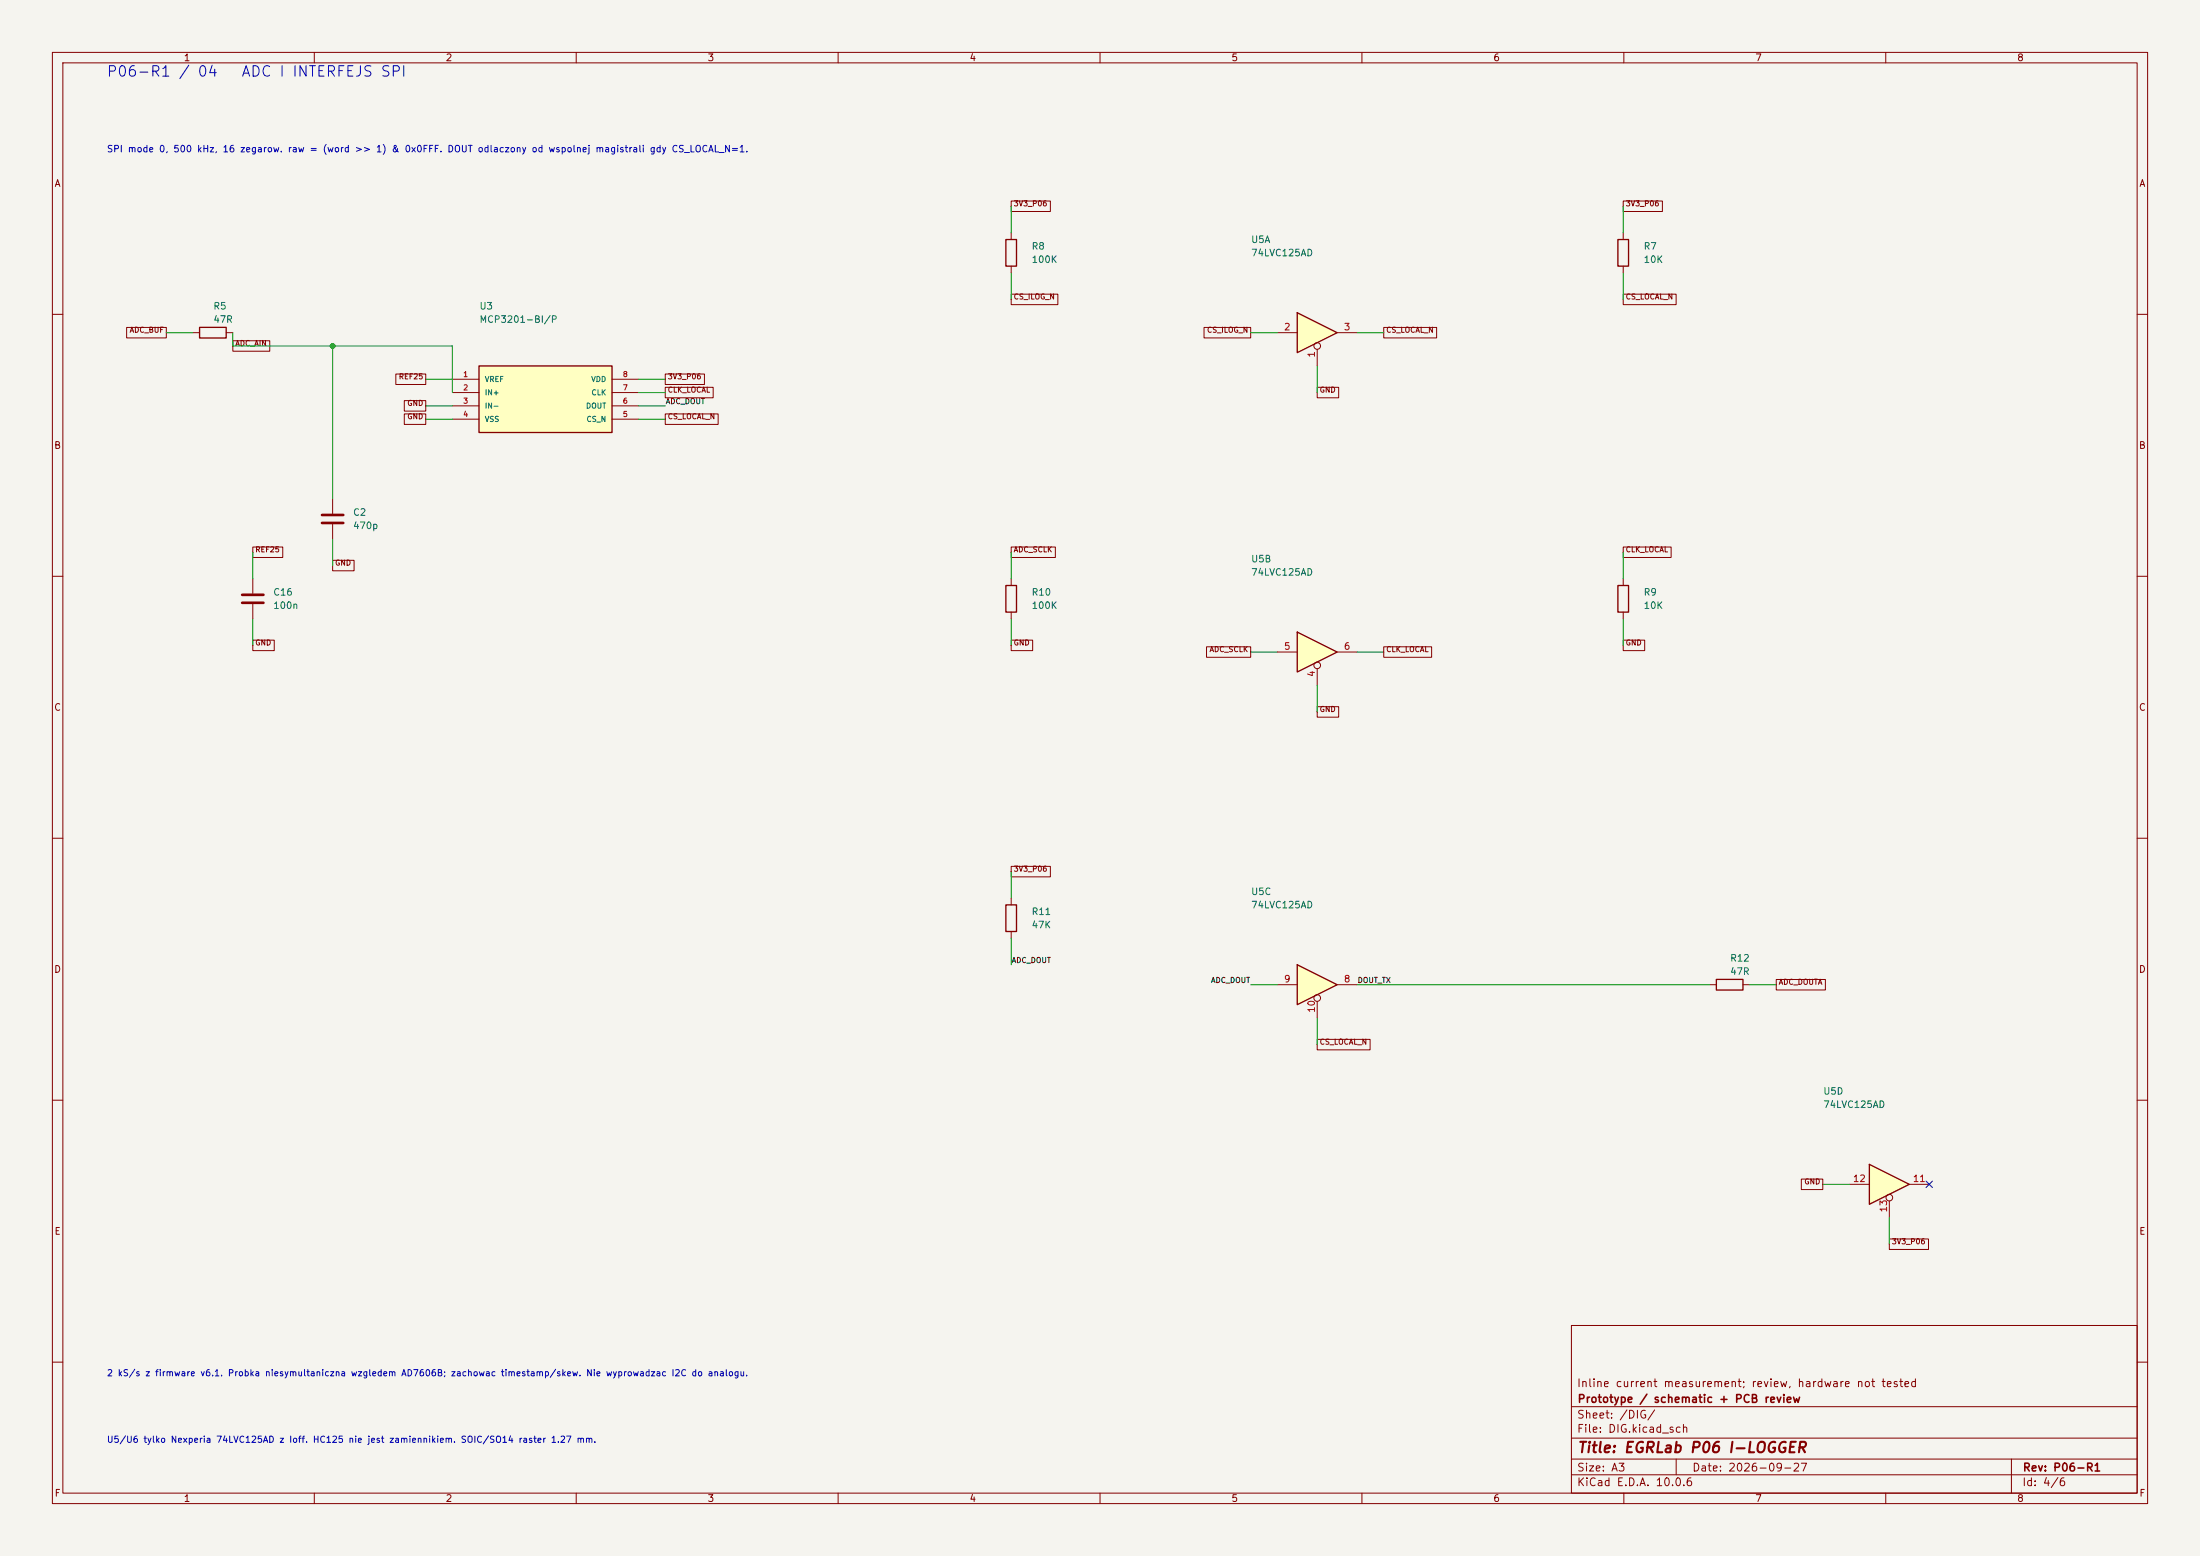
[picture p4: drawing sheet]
(kicad_sch (version 20250114) (generator "eeschema") (paper "A3") (title_block (title "EGRLab P06 I-LOGGER") (date "2026-09-27") (rev "P06-R1") (company "Prototype / schematic + PCB review") (comment 1 "Inline current measurement; review, hardware not tested"))(lib_symbols (symbol "P06:C" (pin_numbers (hide yes)) (pin_names (offset 0.254)) (exclude_from_sim no) (in_bom yes) (on_board yes) (in_pos_files yes) (duplicate_pin_numbers_are_jumpers no) (symbol "C_0_1" (polyline (pts (xy -2.032 0.762) (xy 2.032 0.762)) (stroke (width 0.508) (type default)) (fill (type none))) (polyline (pts (xy -2.032 -0.762) (xy 2.032 -0.762)) (stroke (width 0.508) (type default)) (fill (type none)))) (symbol "C_1_1" (pin passive line (at 0 3.81 270) (length 2.794) (name "" (effects (font (size 1.27 1.27)))) (number "1" (effects (font (size 1.27 1.27))))) (pin passive line (at 0 -3.81 90) (length 2.794) (name "" (effects (font (size 1.27 1.27)))) (number "2" (effects (font (size 1.27 1.27)))))) (embedded_fonts no))(symbol "P06:MCP3201_B_P" (pin_names (offset 1.016)) (in_bom yes) (on_board yes) (symbol "MCP3201_B_P_1_1" (rectangle (start -12.7 6.35) (end 12.7 -6.35) (stroke (width .254) (type default)) (fill (type background)))) (symbol "MCP3201_B_P_1_0" (pin power_in line (at -17.78 3.81 0) (length 5.08) (name "VREF" (effects (font (size 1.0 1.0)))) (number "1" (effects (font (size 1 1))))) (pin input line (at -17.78 1.27 0) (length 5.08) (name "IN+" (effects (font (size 1.0 1.0)))) (number "2" (effects (font (size 1 1))))) (pin input line (at -17.78 -1.27 0) (length 5.08) (name "IN-" (effects (font (size 1.0 1.0)))) (number "3" (effects (font (size 1 1))))) (pin power_in line (at -17.78 -3.81 0) (length 5.08) (name "VSS" (effects (font (size 1.0 1.0)))) (number "4" (effects (font (size 1 1))))) (pin power_in line (at 17.78 3.81 180) (length 5.08) (name "VDD" (effects (font (size 1.0 1.0)))) (number "8" (effects (font (size 1 1))))) (pin input line (at 17.78 1.27 180) (length 5.08) (name "CLK" (effects (font (size 1.0 1.0)))) (number "7" (effects (font (size 1 1))))) (pin tri_state line (at 17.78 -1.27 180) (length 5.08) (name "DOUT" (effects (font (size 1.0 1.0)))) (number "6" (effects (font (size 1 1))))) (pin input line (at 17.78 -3.81 180) (length 5.08) (name "CS_N" (effects (font (size 1.0 1.0)))) (number "5" (effects (font (size 1 1)))))))(symbol "P06:R" (pin_numbers (hide yes)) (pin_names (offset 0)) (exclude_from_sim no) (in_bom yes) (on_board yes) (in_pos_files yes) (duplicate_pin_numbers_are_jumpers no) (symbol "R_0_1" (rectangle (start -1.016 -2.54) (end 1.016 2.54) (stroke (width 0.254) (type default)) (fill (type none)))) (symbol "R_1_1" (pin passive line (at 0 3.81 270) (length 1.27) (name "" (effects (font (size 1.27 1.27)))) (number "1" (effects (font (size 1.27 1.27))))) (pin passive line (at 0 -3.81 90) (length 1.27) (name "" (effects (font (size 1.27 1.27)))) (number "2" (effects (font (size 1.27 1.27)))))) (embedded_fonts no))(symbol "P06:74LVC125AD" (pin_names (offset 1.016)) (exclude_from_sim no) (in_bom yes) (on_board yes) (in_pos_files yes) (duplicate_pin_numbers_are_jumpers no) (symbol "74LVC125AD_1_0" (polyline (pts (xy -3.81 3.81) (xy -3.81 -3.81) (xy 3.81 0) (xy -3.81 3.81)) (stroke (width 0.254) (type default)) (fill (type background))) (pin input inverted (at 0 -6.35 90) (length 4.445) (name "" (effects (font (size 1.27 1.27)))) (number "1" (effects (font (size 1.27 1.27))))) (pin input line (at -7.62 0 0) (length 3.81) (name "" (effects (font (size 1.27 1.27)))) (number "2" (effects (font (size 1.27 1.27))))) (pin tri_state line (at 7.62 0 180) (length 3.81) (name "" (effects (font (size 1.27 1.27)))) (number "3" (effects (font (size 1.27 1.27)))))) (symbol "74LVC125AD_2_0" (polyline (pts (xy -3.81 3.81) (xy -3.81 -3.81) (xy 3.81 0) (xy -3.81 3.81)) (stroke (width 0.254) (type default)) (fill (type background))) (pin input inverted (at 0 -6.35 90) (length 4.445) (name "" (effects (font (size 1.27 1.27)))) (number "4" (effects (font (size 1.27 1.27))))) (pin input line (at -7.62 0 0) (length 3.81) (name "" (effects (font (size 1.27 1.27)))) (number "5" (effects (font (size 1.27 1.27))))) (pin tri_state line (at 7.62 0 180) (length 3.81) (name "" (effects (font (size 1.27 1.27)))) (number "6" (effects (font (size 1.27 1.27)))))) (symbol "74LVC125AD_3_0" (polyline (pts (xy -3.81 3.81) (xy -3.81 -3.81) (xy 3.81 0) (xy -3.81 3.81)) (stroke (width 0.254) (type default)) (fill (type background))) (pin tri_state line (at 7.62 0 180) (length 3.81) (name "" (effects (font (size 1.27 1.27)))) (number "8" (effects (font (size 1.27 1.27))))) (pin input line (at -7.62 0 0) (length 3.81) (name "" (effects (font (size 1.27 1.27)))) (number "9" (effects (font (size 1.27 1.27))))) (pin input inverted (at 0 -6.35 90) (length 4.445) (name "" (effects (font (size 1.27 1.27)))) (number "10" (effects (font (size 1.27 1.27)))))) (symbol "74LVC125AD_4_0" (polyline (pts (xy -3.81 3.81) (xy -3.81 -3.81) (xy 3.81 0) (xy -3.81 3.81)) (stroke (width 0.254) (type default)) (fill (type background))) (pin tri_state line (at 7.62 0 180) (length 3.81) (name "" (effects (font (size 1.27 1.27)))) (number "11" (effects (font (size 1.27 1.27))))) (pin input line (at -7.62 0 0) (length 3.81) (name "" (effects (font (size 1.27 1.27)))) (number "12" (effects (font (size 1.27 1.27))))) (pin input inverted (at 0 -6.35 90) (length 4.445) (name "" (effects (font (size 1.27 1.27)))) (number "13" (effects (font (size 1.27 1.27)))))) (symbol "74LVC125AD_5_0" (pin power_in line (at 0 -12.7 90) (length 5.08) (name "GND" (effects (font (size 1.27 1.27)))) (number "7" (effects (font (size 1.27 1.27))))) (pin power_in line (at 0 12.7 270) (length 5.08) (name "VCC" (effects (font (size 1.27 1.27)))) (number "14" (effects (font (size 1.27 1.27)))))) (symbol "74LVC125AD_5_1" (rectangle (start -5.08 7.62) (end 5.08 -7.62) (stroke (width 0.254) (type default)) (fill (type background)))) (embedded_fonts no)))(symbol (lib_id "P06:C") (at 48.26 114.3 0) (unit 1) (in_bom yes) (on_board yes) (dnp no) (property "Reference" "C16" (at 52.07 113.03 0) (effects (font (size 1.27 1.27)) (justify left))) (property "Value" "100n" (at 52.07 115.57000000000001 0) (effects (font (size 1.27 1.27)) (justify left)))(property "Footprint" "Capacitor_SMD:C_0805_2012Metric" (at 48.26 114.3 0) (effects (font (size 1 1)) hide))(property "MPN" "X7R 50V 10% 100n" (at 48.26 114.3 0) (effects (font (size 1 1)) hide))(property "BaselineRef" "ADD_ADC_REF_HF" (at 48.26 114.3 0) (effects (font (size 1 1)) hide))(property "Datasheet" "" (at 48.26 114.3 0) (effects (font (size 1 1)) hide))(pin "1")(pin "2"))(symbol (lib_id "P06:MCP3201_B_P") (at 104.14 76.2 0) (unit 1) (in_bom yes) (on_board yes) (dnp no) (property "Reference" "U3" (at 91.44 58.42 0) (effects (font (size 1.27 1.27)) (justify left))) (property "Value" "MCP3201-BI/P" (at 91.44 60.96 0) (effects (font (size 1.27 1.27)) (justify left)))(property "Footprint" "Package_DIP:DIP-8_W7.62mm" (at 104.14 76.2 0) (effects (font (size 1 1)) hide))(property "MPN" "MCP3201-BI/P" (at 104.14 76.2 0) (effects (font (size 1 1)) hide))(property "BaselineRef" "U38" (at 104.14 76.2 0) (effects (font (size 1 1)) hide))(property "Datasheet" "https://ww1.microchip.com/downloads/en/DeviceDoc/21290F.pdf" (at 104.14 76.2 0) (effects (font (size 1 1)) hide))(pin "1")(pin "2")(pin "3")(pin "4")(pin "8")(pin "7")(pin "6")(pin "5"))(symbol (lib_id "P06:R") (at 40.64 63.5 90) (unit 1) (in_bom yes) (on_board yes) (dnp no) (property "Reference" "R5" (at 40.64 58.42 90) (effects (font (size 1.27 1.27)) (justify right))) (property "Value" "47R" (at 40.64 60.96 90) (effects (font (size 1.27 1.27)) (justify right)))(property "Footprint" "Resistor_THT:R_Axial_DIN0207_L6.3mm_D2.5mm_P10.16mm_Horizontal" (at 40.64 63.5 0) (effects (font (size 1 1)) hide))(property "MPN" "Metal film 47R 1% 0.25W" (at 40.64 63.5 0) (effects (font (size 1 1)) hide))(property "BaselineRef" "R25" (at 40.64 63.5 0) (effects (font (size 1 1)) hide))(property "Datasheet" "" (at 40.64 63.5 0) (effects (font (size 1 1)) hide))(pin "1")(pin "2"))(symbol (lib_id "P06:C") (at 63.5 99.06 0) (unit 1) (in_bom yes) (on_board yes) (dnp no) (property "Reference" "C2" (at 67.31 97.79 0) (effects (font (size 1.27 1.27)) (justify left))) (property "Value" "470p" (at 67.31 100.33000000000001 0) (effects (font (size 1.27 1.27)) (justify left)))(property "Footprint" "P06:C_Vishay_K15_H5_P5" (at 63.5 99.06 0) (effects (font (size 1 1)) hide))(property "MPN" "C0G 50V 5% 470p / C0G" (at 63.5 99.06 0) (effects (font (size 1 1)) hide))(property "BaselineRef" "C_AIN" (at 63.5 99.06 0) (effects (font (size 1 1)) hide))(property "Datasheet" "" (at 63.5 99.06 0) (effects (font (size 1 1)) hide))(pin "1")(pin "2"))(wire (pts (xy 44.45 63.5) (xy 44.45 66.04)) (stroke (width 0) (type default)))(wire (pts (xy 86.36 74.93) (xy 86.36 66.04)) (stroke (width 0) (type default)))(wire (pts (xy 63.5 95.25) (xy 63.5 66.04)) (stroke (width 0) (type default)))(wire (pts (xy 44.45 66.04) (xy 63.5 66.04)) (stroke (width 0) (type default)))(wire (pts (xy 63.5 66.04) (xy 86.36 66.04)) (stroke (width 0) (type default)))(global_label "ADC_AIN" (shape passive)  (at 44.45 66.04 0) (effects (font (size 1 1)) (justify left bottom)))(symbol (lib_id "P06:74LVC125AD") (at 251.46 63.5 0) (unit 1) (in_bom yes) (on_board yes) (dnp no) (property "Reference" "U5" (at 238.76 45.72 0) (effects (font (size 1.27 1.27)) (justify left))) (property "Value" "74LVC125AD" (at 238.76 48.26 0) (effects (font (size 1.27 1.27)) (justify left)))(property "Footprint" "Package_SO:SOIC-14_3.9x8.7mm_P1.27mm" (at 251.46 63.5 0) (effects (font (size 1 1)) hide))(property "MPN" "74LVC125AD,118 (Nexperia)" (at 251.46 63.5 0) (effects (font (size 1 1)) hide))(property "BaselineRef" "U43" (at 251.46 63.5 0) (effects (font (size 1 1)) hide))(property "Datasheet" "https://assets.nexperia.com/documents/data-sheet/74LVC125A.pdf" (at 251.46 63.5 0) (effects (font (size 1 1)) hide))(pin "1")(pin "2")(pin "3"))(symbol (lib_id "P06:74LVC125AD") (at 251.46 124.46 0) (unit 2) (in_bom yes) (on_board yes) (dnp no) (property "Reference" "U5" (at 238.76 106.68 0) (effects (font (size 1.27 1.27)) (justify left))) (property "Value" "74LVC125AD" (at 238.76 109.22000000000001 0) (effects (font (size 1.27 1.27)) (justify left)))(property "Footprint" "Package_SO:SOIC-14_3.9x8.7mm_P1.27mm" (at 251.46 124.46 0) (effects (font (size 1 1)) hide))(property "MPN" "74LVC125AD,118 (Nexperia)" (at 251.46 124.46 0) (effects (font (size 1 1)) hide))(property "BaselineRef" "U43" (at 251.46 124.46 0) (effects (font (size 1 1)) hide))(property "Datasheet" "https://assets.nexperia.com/documents/data-sheet/74LVC125A.pdf" (at 251.46 124.46 0) (effects (font (size 1 1)) hide))(pin "4")(pin "5")(pin "6"))(symbol (lib_id "P06:74LVC125AD") (at 251.46 187.96 0) (unit 3) (in_bom yes) (on_board yes) (dnp no) (property "Reference" "U5" (at 238.76 170.18 0) (effects (font (size 1.27 1.27)) (justify left))) (property "Value" "74LVC125AD" (at 238.76 172.72 0) (effects (font (size 1.27 1.27)) (justify left)))(property "Footprint" "Package_SO:SOIC-14_3.9x8.7mm_P1.27mm" (at 251.46 187.96 0) (effects (font (size 1 1)) hide))(property "MPN" "74LVC125AD,118 (Nexperia)" (at 251.46 187.96 0) (effects (font (size 1 1)) hide))(property "BaselineRef" "U43" (at 251.46 187.96 0) (effects (font (size 1 1)) hide))(property "Datasheet" "https://assets.nexperia.com/documents/data-sheet/74LVC125A.pdf" (at 251.46 187.96 0) (effects (font (size 1 1)) hide))(pin "8")(pin "9")(pin "10"))(symbol (lib_id "P06:74LVC125AD") (at 360.68 226.06 0) (unit 4) (in_bom yes) (on_board yes) (dnp no) (property "Reference" "U5" (at 347.98 208.28 0) (effects (font (size 1.27 1.27)) (justify left))) (property "Value" "74LVC125AD" (at 347.98 210.82 0) (effects (font (size 1.27 1.27)) (justify left)))(property "Footprint" "Package_SO:SOIC-14_3.9x8.7mm_P1.27mm" (at 360.68 226.06 0) (effects (font (size 1 1)) hide))(property "MPN" "74LVC125AD,118 (Nexperia)" (at 360.68 226.06 0) (effects (font (size 1 1)) hide))(property "BaselineRef" "U43" (at 360.68 226.06 0) (effects (font (size 1 1)) hide))(property "Datasheet" "https://assets.nexperia.com/documents/data-sheet/74LVC125A.pdf" (at 360.68 226.06 0) (effects (font (size 1 1)) hide))(pin "11")(pin "12")(pin "13"))(symbol (lib_id "P06:R") (at 309.88 48.26 0) (unit 1) (in_bom yes) (on_board yes) (dnp no) (property "Reference" "R7" (at 313.69 46.989999999999995 0) (effects (font (size 1.27 1.27)) (justify left))) (property "Value" "10K" (at 313.69 49.529999999999994 0) (effects (font (size 1.27 1.27)) (justify left)))(property "Footprint" "Resistor_THT:R_Axial_DIN0207_L6.3mm_D2.5mm_P10.16mm_Horizontal" (at 309.88 48.26 0) (effects (font (size 1 1)) hide))(property "MPN" "Metal film 10K 1% 0.25W" (at 309.88 48.26 0) (effects (font (size 1 1)) hide))(property "BaselineRef" "R27" (at 309.88 48.26 0) (effects (font (size 1 1)) hide))(property "Datasheet" "" (at 309.88 48.26 0) (effects (font (size 1 1)) hide))(pin "1")(pin "2"))(symbol (lib_id "P06:R") (at 193.04 48.26 0) (unit 1) (in_bom yes) (on_board yes) (dnp no) (property "Reference" "R8" (at 196.85 46.989999999999995 0) (effects (font (size 1.27 1.27)) (justify left))) (property "Value" "100K" (at 196.85 49.529999999999994 0) (effects (font (size 1.27 1.27)) (justify left)))(property "Footprint" "Resistor_THT:R_Axial_DIN0207_L6.3mm_D2.5mm_P10.16mm_Horizontal" (at 193.04 48.26 0) (effects (font (size 1 1)) hide))(property "MPN" "Metal film 100K 1% 0.25W" (at 193.04 48.26 0) (effects (font (size 1 1)) hide))(property "BaselineRef" "R31" (at 193.04 48.26 0) (effects (font (size 1 1)) hide))(property "Datasheet" "" (at 193.04 48.26 0) (effects (font (size 1 1)) hide))(pin "1")(pin "2"))(symbol (lib_id "P06:R") (at 309.88 114.3 0) (unit 1) (in_bom yes) (on_board yes) (dnp no) (property "Reference" "R9" (at 313.69 113.03 0) (effects (font (size 1.27 1.27)) (justify left))) (property "Value" "10K" (at 313.69 115.57000000000001 0) (effects (font (size 1.27 1.27)) (justify left)))(property "Footprint" "Resistor_THT:R_Axial_DIN0207_L6.3mm_D2.5mm_P10.16mm_Horizontal" (at 309.88 114.3 0) (effects (font (size 1 1)) hide))(property "MPN" "Metal film 10K 1% 0.25W" (at 309.88 114.3 0) (effects (font (size 1 1)) hide))(property "BaselineRef" "ADD_CLK_PD" (at 309.88 114.3 0) (effects (font (size 1 1)) hide))(property "Datasheet" "" (at 309.88 114.3 0) (effects (font (size 1 1)) hide))(pin "1")(pin "2"))(symbol (lib_id "P06:R") (at 193.04 114.3 0) (unit 1) (in_bom yes) (on_board yes) (dnp no) (property "Reference" "R10" (at 196.85 113.03 0) (effects (font (size 1.27 1.27)) (justify left))) (property "Value" "100K" (at 196.85 115.57000000000001 0) (effects (font (size 1.27 1.27)) (justify left)))(property "Footprint" "Resistor_THT:R_Axial_DIN0207_L6.3mm_D2.5mm_P10.16mm_Horizontal" (at 193.04 114.3 0) (effects (font (size 1 1)) hide))(property "MPN" "Metal film 100K 1% 0.25W" (at 193.04 114.3 0) (effects (font (size 1 1)) hide))(property "BaselineRef" "ADD_CLK_EXT_PD" (at 193.04 114.3 0) (effects (font (size 1 1)) hide))(property "Datasheet" "" (at 193.04 114.3 0) (effects (font (size 1 1)) hide))(pin "1")(pin "2"))(symbol (lib_id "P06:R") (at 193.04 175.26 0) (unit 1) (in_bom yes) (on_board yes) (dnp no) (property "Reference" "R11" (at 196.85 173.98999999999998 0) (effects (font (size 1.27 1.27)) (justify left))) (property "Value" "47K" (at 196.85 176.52999999999997 0) (effects (font (size 1.27 1.27)) (justify left)))(property "Footprint" "Resistor_THT:R_Axial_DIN0207_L6.3mm_D2.5mm_P10.16mm_Horizontal" (at 193.04 175.26 0) (effects (font (size 1 1)) hide))(property "MPN" "Metal film 47K 1% 0.25W" (at 193.04 175.26 0) (effects (font (size 1 1)) hide))(property "BaselineRef" "R32" (at 193.04 175.26 0) (effects (font (size 1 1)) hide))(property "Datasheet" "" (at 193.04 175.26 0) (effects (font (size 1 1)) hide))(pin "1")(pin "2"))(symbol (lib_id "P06:R") (at 330.2 187.96 90) (unit 1) (in_bom yes) (on_board yes) (dnp no) (property "Reference" "R12" (at 330.2 182.88 90) (effects (font (size 1.27 1.27)) (justify right))) (property "Value" "47R" (at 330.2 185.42 90) (effects (font (size 1.27 1.27)) (justify right)))(property "Footprint" "Resistor_THT:R_Axial_DIN0207_L6.3mm_D2.5mm_P10.16mm_Horizontal" (at 330.2 187.96 0) (effects (font (size 1 1)) hide))(property "MPN" "Metal film 47R 1% 0.25W" (at 330.2 187.96 0) (effects (font (size 1 1)) hide))(property "BaselineRef" "ADD_DOUT_SER" (at 330.2 187.96 0) (effects (font (size 1 1)) hide))(property "Datasheet" "" (at 330.2 187.96 0) (effects (font (size 1 1)) hide))(pin "1")(pin "2"))(wire (pts (xy 259.08 187.96) (xy 326.39 187.96)) (stroke (width 0) (type default)))(label "DOUT_TX"  (at 259.08 187.96 0) (effects (font (size 1 1)) (justify left bottom)))(text "SPI mode 0, 500 kHz, 16 zegarow. raw = (word >> 1) & 0x0FFF. DOUT odlaczony od wspolnej magistrali gdy CS_LOCAL_N=1." (at 20.32 27.94 0) (effects (font (size 1.25 1.25)) (justify left top)))(text "2 kS/s z firmware v6.1. Probka niesymultaniczna wzgledem AD7606B; zachowac timestamp/skew. Nie wyprowadzac I2C do analogu." (at 20.32 261.62 0) (effects (font (size 1.2 1.2)) (justify left top)))(text "U5/U6 tylko Nexperia 74LVC125AD z Ioff. HC125 nie jest zamiennikiem. SOIC/SO14 raster 1.27 mm." (at 20.32 274.32 0) (effects (font (size 1.2 1.2)) (justify left top)))(text "P06-R1 / 04   ADC I INTERFEJS SPI" (at 20.32 12.7 0) (effects (font (size 2 2)) (justify left top)))(wire (pts (xy 48.26 110.49) (xy 48.26 105.41)) (stroke (width 0) (type default)))(global_label "REF25" (shape passive) (at 48.26 105.41 0) (effects (font (size 1 1)) (justify left bottom)))(wire (pts (xy 48.26 118.11) (xy 48.26 123.19)) (stroke (width 0) (type default)))(global_label "GND" (shape passive) (at 48.26 123.19 0) (effects (font (size 1 1)) (justify left bottom)))(wire (pts (xy 86.36 72.39) (xy 81.28 72.39)) (stroke (width 0) (type default)))(global_label "REF25" (shape passive) (at 81.28 72.39 0) (effects (font (size 1 1)) (justify right bottom)))(wire (pts (xy 86.36 77.47) (xy 81.28 77.47)) (stroke (width 0) (type default)))(global_label "GND" (shape passive) (at 81.28 77.47 0) (effects (font (size 1 1)) (justify right bottom)))(wire (pts (xy 86.36 80.01) (xy 81.28 80.01)) (stroke (width 0) (type default)))(global_label "GND" (shape passive) (at 81.28 80.01 0) (effects (font (size 1 1)) (justify right bottom)))(wire (pts (xy 121.92 72.39) (xy 127.0 72.39)) (stroke (width 0) (type default)))(global_label "3V3_P06" (shape passive) (at 127.0 72.39 0) (effects (font (size 1 1)) (justify left bottom)))(wire (pts (xy 121.92 74.93) (xy 127.0 74.93)) (stroke (width 0) (type default)))(global_label "CLK_LOCAL" (shape passive) (at 127.0 74.93 0) (effects (font (size 1 1)) (justify left bottom)))(wire (pts (xy 121.92 77.47) (xy 127.0 77.47)) (stroke (width 0) (type default)))(label "ADC_DOUT"  (at 127.0 77.47 0) (effects (font (size 1 1)) (justify left bottom)))(wire (pts (xy 121.92 80.01) (xy 127.0 80.01)) (stroke (width 0) (type default)))(global_label "CS_LOCAL_N" (shape passive) (at 127.0 80.01 0) (effects (font (size 1 1)) (justify left bottom)))(wire (pts (xy 36.83 63.5) (xy 31.75 63.5)) (stroke (width 0) (type default)))(global_label "ADC_BUF" (shape passive) (at 31.75 63.5 0) (effects (font (size 1 1)) (justify right bottom)))(wire (pts (xy 63.5 102.87) (xy 63.5 107.95)) (stroke (width 0) (type default)))(global_label "GND" (shape passive) (at 63.5 107.95 0) (effects (font (size 1 1)) (justify left bottom)))(wire (pts (xy 251.46 69.85) (xy 251.46 74.93)) (stroke (width 0) (type default)))(global_label "GND" (shape passive) (at 251.46 74.93 0) (effects (font (size 1 1)) (justify left bottom)))(wire (pts (xy 243.84 63.5) (xy 238.76 63.5)) (stroke (width 0) (type default)))(global_label "CS_ILOG_N" (shape passive) (at 238.76 63.5 0) (effects (font (size 1 1)) (justify right bottom)))(wire (pts (xy 259.08 63.5) (xy 264.16 63.5)) (stroke (width 0) (type default)))(global_label "CS_LOCAL_N" (shape passive) (at 264.16 63.5 0) (effects (font (size 1 1)) (justify left bottom)))(wire (pts (xy 251.46 130.81) (xy 251.46 135.89)) (stroke (width 0) (type default)))(global_label "GND" (shape passive) (at 251.46 135.89 0) (effects (font (size 1 1)) (justify left bottom)))(wire (pts (xy 243.84 124.46) (xy 238.76 124.46)) (stroke (width 0) (type default)))(global_label "ADC_SCLK" (shape passive) (at 238.76 124.46 0) (effects (font (size 1 1)) (justify right bottom)))(wire (pts (xy 259.08 124.46) (xy 264.16 124.46)) (stroke (width 0) (type default)))(global_label "CLK_LOCAL" (shape passive) (at 264.16 124.46 0) (effects (font (size 1 1)) (justify left bottom)))(wire (pts (xy 243.84 187.96) (xy 238.76 187.96)) (stroke (width 0) (type default)))(label "ADC_DOUT"  (at 238.76 187.96 0) (effects (font (size 1 1)) (justify right bottom)))(wire (pts (xy 251.46 194.31) (xy 251.46 199.39)) (stroke (width 0) (type default)))(global_label "CS_LOCAL_N" (shape passive) (at 251.46 199.39 0) (effects (font (size 1 1)) (justify left bottom)))(no_connect (at 368.3 226.06))(wire (pts (xy 353.06 226.06) (xy 347.98 226.06)) (stroke (width 0) (type default)))(global_label "GND" (shape passive) (at 347.98 226.06 0) (effects (font (size 1 1)) (justify right bottom)))(wire (pts (xy 360.68 232.41) (xy 360.68 237.49)) (stroke (width 0) (type default)))(global_label "3V3_P06" (shape passive) (at 360.68 237.49 0) (effects (font (size 1 1)) (justify left bottom)))(wire (pts (xy 309.88 44.45) (xy 309.88 39.37)) (stroke (width 0) (type default)))(global_label "3V3_P06" (shape passive) (at 309.88 39.37 0) (effects (font (size 1 1)) (justify left bottom)))(wire (pts (xy 309.88 52.07) (xy 309.88 57.15)) (stroke (width 0) (type default)))(global_label "CS_LOCAL_N" (shape passive) (at 309.88 57.15 0) (effects (font (size 1 1)) (justify left bottom)))(wire (pts (xy 193.04 44.45) (xy 193.04 39.37)) (stroke (width 0) (type default)))(global_label "3V3_P06" (shape passive) (at 193.04 39.37 0) (effects (font (size 1 1)) (justify left bottom)))(wire (pts (xy 193.04 52.07) (xy 193.04 57.15)) (stroke (width 0) (type default)))(global_label "CS_ILOG_N" (shape passive) (at 193.04 57.15 0) (effects (font (size 1 1)) (justify left bottom)))(wire (pts (xy 309.88 110.49) (xy 309.88 105.41)) (stroke (width 0) (type default)))(global_label "CLK_LOCAL" (shape passive) (at 309.88 105.41 0) (effects (font (size 1 1)) (justify left bottom)))(wire (pts (xy 309.88 118.11) (xy 309.88 123.19)) (stroke (width 0) (type default)))(global_label "GND" (shape passive) (at 309.88 123.19 0) (effects (font (size 1 1)) (justify left bottom)))(wire (pts (xy 193.04 110.49) (xy 193.04 105.41)) (stroke (width 0) (type default)))(global_label "ADC_SCLK" (shape passive) (at 193.04 105.41 0) (effects (font (size 1 1)) (justify left bottom)))(wire (pts (xy 193.04 118.11) (xy 193.04 123.19)) (stroke (width 0) (type default)))(global_label "GND" (shape passive) (at 193.04 123.19 0) (effects (font (size 1 1)) (justify left bottom)))(wire (pts (xy 193.04 171.45) (xy 193.04 166.37)) (stroke (width 0) (type default)))(global_label "3V3_P06" (shape passive) (at 193.04 166.37 0) (effects (font (size 1 1)) (justify left bottom)))(wire (pts (xy 193.04 179.07) (xy 193.04 184.15)) (stroke (width 0) (type default)))(label "ADC_DOUT"  (at 193.04 184.15 0) (effects (font (size 1 1)) (justify left bottom)))(wire (pts (xy 334.01 187.96) (xy 339.09 187.96)) (stroke (width 0) (type default)))(global_label "ADC_DOUTA" (shape passive) (at 339.09 187.96 0) (effects (font (size 1 1)) (justify left bottom)))(junction (at 63.5 66.04) (diameter 0) (color 0 0 0 0)))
